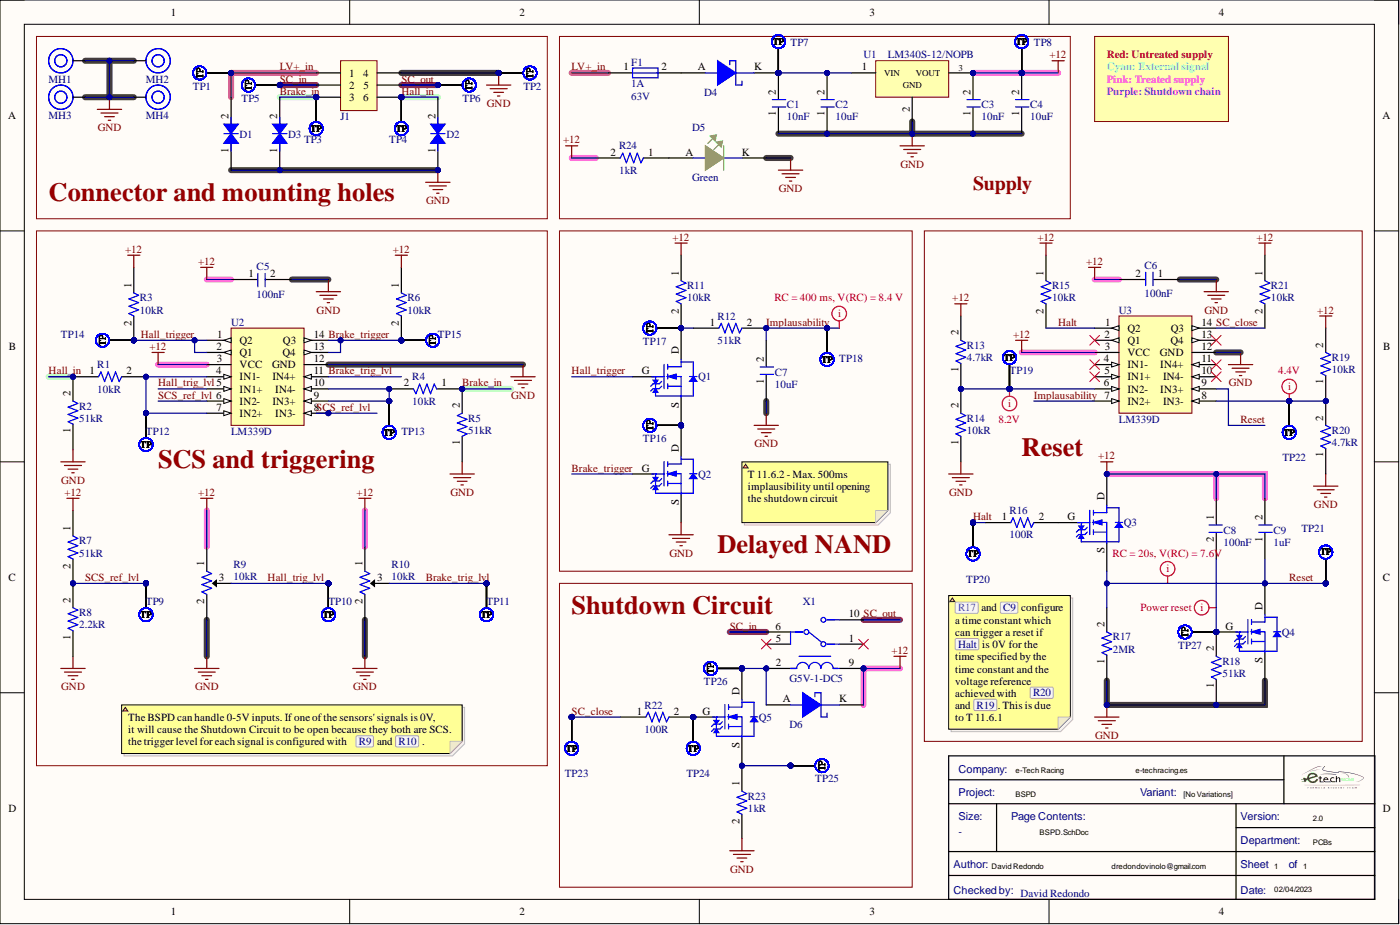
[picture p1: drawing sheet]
# Altium project BSPD.PrjPcb
Company: e-Tech Racing; Department: PCBs; DesignedByURL: e-techracing.es; DesignerMail: dredondovinolo@gmail.com; DesignerName: David Redondo; Project: BSPD; ReviewerName: David Redondo; Version: 2.0
1 sheet, 82 parts. Net scope: global (net labels, ports and power ports of the same name join across sheets).
Board file: BSPD.PcbDoc

## Sheet BSPD.SchDoc
size A4; SheetNumber: 1; SheetTotal: 1

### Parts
*  Checked by:: David Redondo  (hidden comment: Title Block_template)  (graphical)
C1  Capacitance: 10nF  [C1206FNPC-RW]  (hidden comment: 885012008055)
C2  Capacitance: 10uF  [C10u-50V-1210FNPMLCC-X7R]  (hidden comment: GRJ32ER71H106KE11L)
C3  Capacitance: 10nF  [C1206FNPC-RW]  (hidden comment: 885012008055)
C4  Capacitance: 10uF  [C10u-50V-1210FNPMLCC-X7R]  (hidden comment: GRJ32ER71H106KE11L)
C5  Capacitance: 100nF  [C1206FNPC-RW]  (hidden comment: 885012208058)
C6  Capacitance: 100nF  [C1206FNPC-RW]  (hidden comment: 885012208058)
C7  Capacitance: 10uF  [C1206FNPC-RW]  (hidden comment: 885012208018)
C8  Capacitance: 100nF  [C1206FNPC-RW]  (hidden comment: 885012208058)
C9  Capacitance: 1uF  [C1206FNPC-RW]  (hidden comment: 885012208036)
D1  824551301  [DTVS-DO-214AB]  (value not drawn)
D2  824501600  [DTVS-DO-214AC]  (value not drawn)
D3  824501600  [DTVS-DO-214AC]  (value not drawn)
D4  MBR0530  [DSC-SOD123]  (value not drawn)
D5  Color: Green  [LED_0805_WE]  (hidden comment: 150080VS75000)
D6  MBR0530  [DSC-SOD123]  (value not drawn)
F1  Current Rating: 1A  Voltage Rating (DC): 63V  [Fuse_1206]  (hidden comment: 0437001.WRA)
J1  J_NanoFit_2x3  [J_NanoFit_2x3]  (value not drawn)
MH1  Mounting_Hole_M3  [Mounting_Hole_M3]  (value not drawn)
MH2  Mounting_Hole_M3  [Mounting_Hole_M3]  (value not drawn)
MH3  Mounting_Hole_M3  [Mounting_Hole_M3]  (value not drawn)
MH4  Mounting_Hole_M3  [Mounting_Hole_M3]  (value not drawn)
Q1  CPH3455-TL-H  [TRT-NCH-3/35-CPH]  (value not drawn)
Q2  CPH3455-TL-H  [TRT-NCH-3/35-CPH]  (value not drawn)
Q3  CPH3455-TL-H  [TRT-NCH-3/35-CPH]  (value not drawn)
Q4  CPH3455-TL-H  [TRT-NCH-3/35-CPH]  (value not drawn)
Q5  CPH3455-TL-H  [TRT-NCH-3/35-CPH]  (value not drawn)
R1  Resistance: 10kR  [R1206FTK-W]  (hidden comment: CRCW120610K0FKEA)
R2  Resistance: 51kR  [R1206FTK-W]  (hidden comment: CRCW120610K0FKEA)
R3  Resistance: 10kR  [R1206FTK-W]  (hidden comment: CRCW120610K0FKEA)
R4  Resistance: 10kR  [R1206FTK-W]  (hidden comment: CRCW120610K0FKEA)
R5  Resistance: 51kR  [R1206FTK-W]  (hidden comment: CRCW120610K0FKEA)
R6  Resistance: 10kR  [R1206FTK-W]  (hidden comment: CRCW120610K0FKEA)
R7  Resistance: 51kR  [R1206FTK-W]  (hidden comment: CRCW120610K0FKEA)
R8  Resistance: 2.2kR  [R1206FTK-W]  (hidden comment: CR1206-FX-2201ELF)
R9  Resistance: 10kR  [R10k-VTR]  (hidden comment: 3296W-1-103LF)
R10  Resistance: 10kR  [R10k-VTR]  (hidden comment: 3296W-1-103LF)
R11  Resistance: 10kR  [R1206FTK-W]  (hidden comment: CRCW120610K0FKEA)
R12  Resistance: 51kR  [R1206FTK-W]  (hidden comment: CRCW120610K0FKEA)
R13  Resistance: 4.7kR  [R1206FTK-W]  (hidden comment: CRS1206-FX-4701ELF)
R14  Resistance: 10kR  [R1206FTK-W]  (hidden comment: CRCW120610K0FKEA)
R15  Resistance: 10kR  [R1206FTK-W]  (hidden comment: CRCW120610K0FKEA)
R16  Resistance: 100R  [R1206FTK-W]  (hidden comment: CRG1206F100R)
R17  Resistence: 2MR  [R1206FTK-W]  (hidden comment: HVC1206-2M0FT3)
R18  Resistance: 51kR  [R1206FTK-W]  (hidden comment: CRCW120610K0FKEA)
R19  Resistance: 10kR  [R1206FTK-W]  (hidden comment: CRCW120610K0FKEA)
R20  Resistance: 4.7kR  [R1206FTK-W]  (hidden comment: CRS1206-FX-4701ELF)
R21  Resistance: 10kR  [R1206FTK-W]  (hidden comment: CRCW120610K0FKEA)
R22  Resistance: 100R  [R1206FTK-W]  (hidden comment: CRG1206F100R)
R23  Resistance: 1kR  [R1206FTK-W]  (hidden comment: ERJT08J102V)
R24  Resistance: 1kR  [R0805FTK]  (hidden comment: CR0805-JW-102ELF)
TP1  TestPoint  [TestPoint]  (value not drawn)  (no BOM)
TP2  TestPoint  [TestPoint]  (value not drawn)  (no BOM)
TP3  TestPoint  [TestPoint]  (value not drawn)  (no BOM)
TP4  TestPoint  [TestPoint]  (value not drawn)  (no BOM)
TP5  TestPoint  [TestPoint]  (value not drawn)  (no BOM)
TP6  TestPoint  [TestPoint]  (value not drawn)  (no BOM)
TP7  TestPoint  [TestPoint]  (value not drawn)  (no BOM)
TP8  TestPoint  [TestPoint]  (value not drawn)  (no BOM)
TP9  TestPoint  [TestPoint]  (value not drawn)  (no BOM)
TP10  TestPoint  [TestPoint]  (value not drawn)  (no BOM)
TP11  TestPoint  [TestPoint]  (value not drawn)  (no BOM)
TP12  TestPoint  [TestPoint]  (value not drawn)  (no BOM)
TP13  TestPoint  [TestPoint]  (value not drawn)  (no BOM)
TP14  TestPoint  [TestPoint]  (value not drawn)  (no BOM)
TP15  TestPoint  [TestPoint]  (value not drawn)  (no BOM)
TP16  TestPoint  [TestPoint]  (value not drawn)  (no BOM)
TP17  TestPoint  [TestPoint]  (value not drawn)  (no BOM)
TP18  TestPoint  [TestPoint]  (value not drawn)  (no BOM)
TP19  TestPoint  [TestPoint]  (value not drawn)  (no BOM)
TP20  TestPoint  [TestPoint]  (value not drawn)  (no BOM)
TP21  TestPoint  [TestPoint]  (value not drawn)  (no BOM)
TP22  TestPoint  [TestPoint]  (value not drawn)  (no BOM)
TP23  TestPoint  [TestPoint]  (value not drawn)  (no BOM)
TP24  TestPoint  [TestPoint]  (value not drawn)  (no BOM)
TP25  TestPoint  [TestPoint]  (value not drawn)  (no BOM)
TP26  TestPoint  [TestPoint]  (value not drawn)  (no BOM)
TP27  TestPoint  [TestPoint]  (value not drawn)  (no BOM)
U1  LM340S-12/NOPB  [LDO_35V-1/12V-TO220]
U2  LM339D  [Array_4_Amp_LM339D]
U3  LM339D  [Array_4_Amp_LM339D]
X1  G5V-1-DC5  [Relay_G5V-1-DC5]

### Blocks framed on the sheet
Connector and mounting holes: D1-D3 J1 MH1-MH4 TP1-TP6
Supply: C1-C4 D4 D5 F1 R24 TP7 TP8 U1
SCS and triggering: C5 R1-R10 TP9-TP15 U2
Delayed NAND: C7 Q1 Q2 R11 R12 TP16-TP18
Reset: C6 C8 C9 Q3 Q4 R13-R21 TP19-TP22 TP27 U3
Shutdown Circuit: D6 Q5 R22 R23 TP23-TP26 X1

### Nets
+12: C3.2 C4.2 C5.1 C6.2 C8.1 C9.2 D6.K Q3.D R3.1 R6.1 R7.1 R9.1 R10.1 R11.1 R13.2 R15.1 R19.2 R21.1 R24.2 TP8.1(TP) U1.3(VOUT) U2.3(VCC) U3.3(VCC) X1.9
GND: C1.1 C2.1 C3.1 C4.1 C5.2 C6.1 C7.1 D1.1 D2.1 D3.1 D5.K J1.4 MH1.1 MH2.1 MH3.1 MH4.1 Q2.S Q4.S R2.1 R5.1 R8.1 R9.2 R10.2 R14.1 R17.1 R18.1 R20.1 R23.2 TP2.1(TP) U1.2(GND) U2.12(GND) U3.12(GND)
Brake_in: D3.2 J1.3 R4.1 R5.2 TP3.1(TP)
Brake_trig_lvl: R10.3 TP11.1(TP) U2.11(IN4+)
Brake_trigger: Q2.G R6.2 TP15.1(TP) U2.13(Q4) U2.14(Q3)
Hall_in: D2.2 J1.6 R1.1 R2.2 TP4.1(TP)
Hall_trig_lvl: R9.3 TP10.1(TP) U2.5(IN1+)
Hall_trigger: Q1.G R3.2 TP14.1(TP) U2.1(Q2) U2.2(Q1)
Halt: R15.2 R16.1 TP20.1(TP) U3.1(Q2)
Implausability: C7.2 R12.2 TP18.1(TP) U3.7(IN2+)
LV+_in: D1.2 F1.1 J1.1 TP1.1(TP)
Reset: C9.1 Q3.S Q4.D R17.2 TP21.1(TP) U3.9(IN3+)
SC_close: R21.2 R22.1 TP23.1(TP) U3.14(Q3)
SC_in: J1.2 TP5.1(TP) X1.6
SC_out: J1.5 TP6.1(TP) X1.10
SCS_ref_lvl: R7.2 R8.2 TP9.1(TP) U2.6(IN2-) U2.8(IN3-)
NetC1_2: C1.2 C2.2 D4.K TP7.1(TP) U1.1(VIN)
NetC8_2: C8.2 Q4.G R18.2 TP27.1(TP)
NetD4_A: D4.A F1.2
NetD5_A: D5.A R24.1
NetD6_A: D6.A Q5.D TP26.1(TP) X1.2
NetQ1_D: Q1.D R11.2 R12.1 TP17.1(TP)
NetQ1_S: Q1.S Q2.D TP16.1(TP)
NetQ3_G: Q3.G R16.2
NetQ5_G: Q5.G R22.2 TP24.1(TP)
NetQ5_S: Q5.S R23.1 TP25.1(TP)
NetR1_2: R1.2 TP12.1(TP) U2.4(IN1-) U2.7(IN2+)
NetR4_2: R4.2 TP13.1(TP) U2.9(IN3+) U2.10(IN4-)
NetR13_1: R13.1 R14.2 TP19.1(TP) U3.6(IN2-)
NetR19_1: R19.1 R20.2 TP22.1(TP) U3.8(IN3-)

Not connected (* = marked no-connect by the designer): U3 2(Q1)* 4(IN1-)* 5(IN1+)* 10(IN4-)* 11(IN4+)* 13(Q4)*; X1 1* 5*

### Layout directives
mark named RC = 400 ms, V(RC) = 8.4 V: Implausability
mark named 8.2V: NetR13_1
mark named 4.4V: NetR19_1
mark named RC = 20s, V(RC) = 7.6V: Reset
mark named Power reset: NetC8_2

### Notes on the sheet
- Cyan: External signal
- Red: Untreated supply
- Purple: Shutdown chain
- Pink: Treated supply
- T 11.6.2 - Max. 500ms implausibility until opening the shutdown circuit
- The BSPD can handle 0-5V inputs. If one of the sensors' signals is 0V, it will cause the Shutdown Circuit to be open because they both are SCS. the trigger level for each signal is configured with @{"Id":"EEKROAKQ\WAQVQDDE"} and @{"Id":"EEKROAKQ\GNIXORKW"} .
- @{"Id":"EEKROAKQ\AKIOBFDK"} and @{"Id":"EEKROAKQ\UCWSGEOS"} configure a time constant which can trigger a reset if @{"Id":"EEKROAKQ\SOFIZYFZ"} is 0V for the time specified by the time constant and the voltage reference achieved with @{"Id":"EEKROAKQ\XFDZNSBV"} and @{"Id":"EEKROAKQ\ALONRRDI"}. This is due to T 11.6.1
